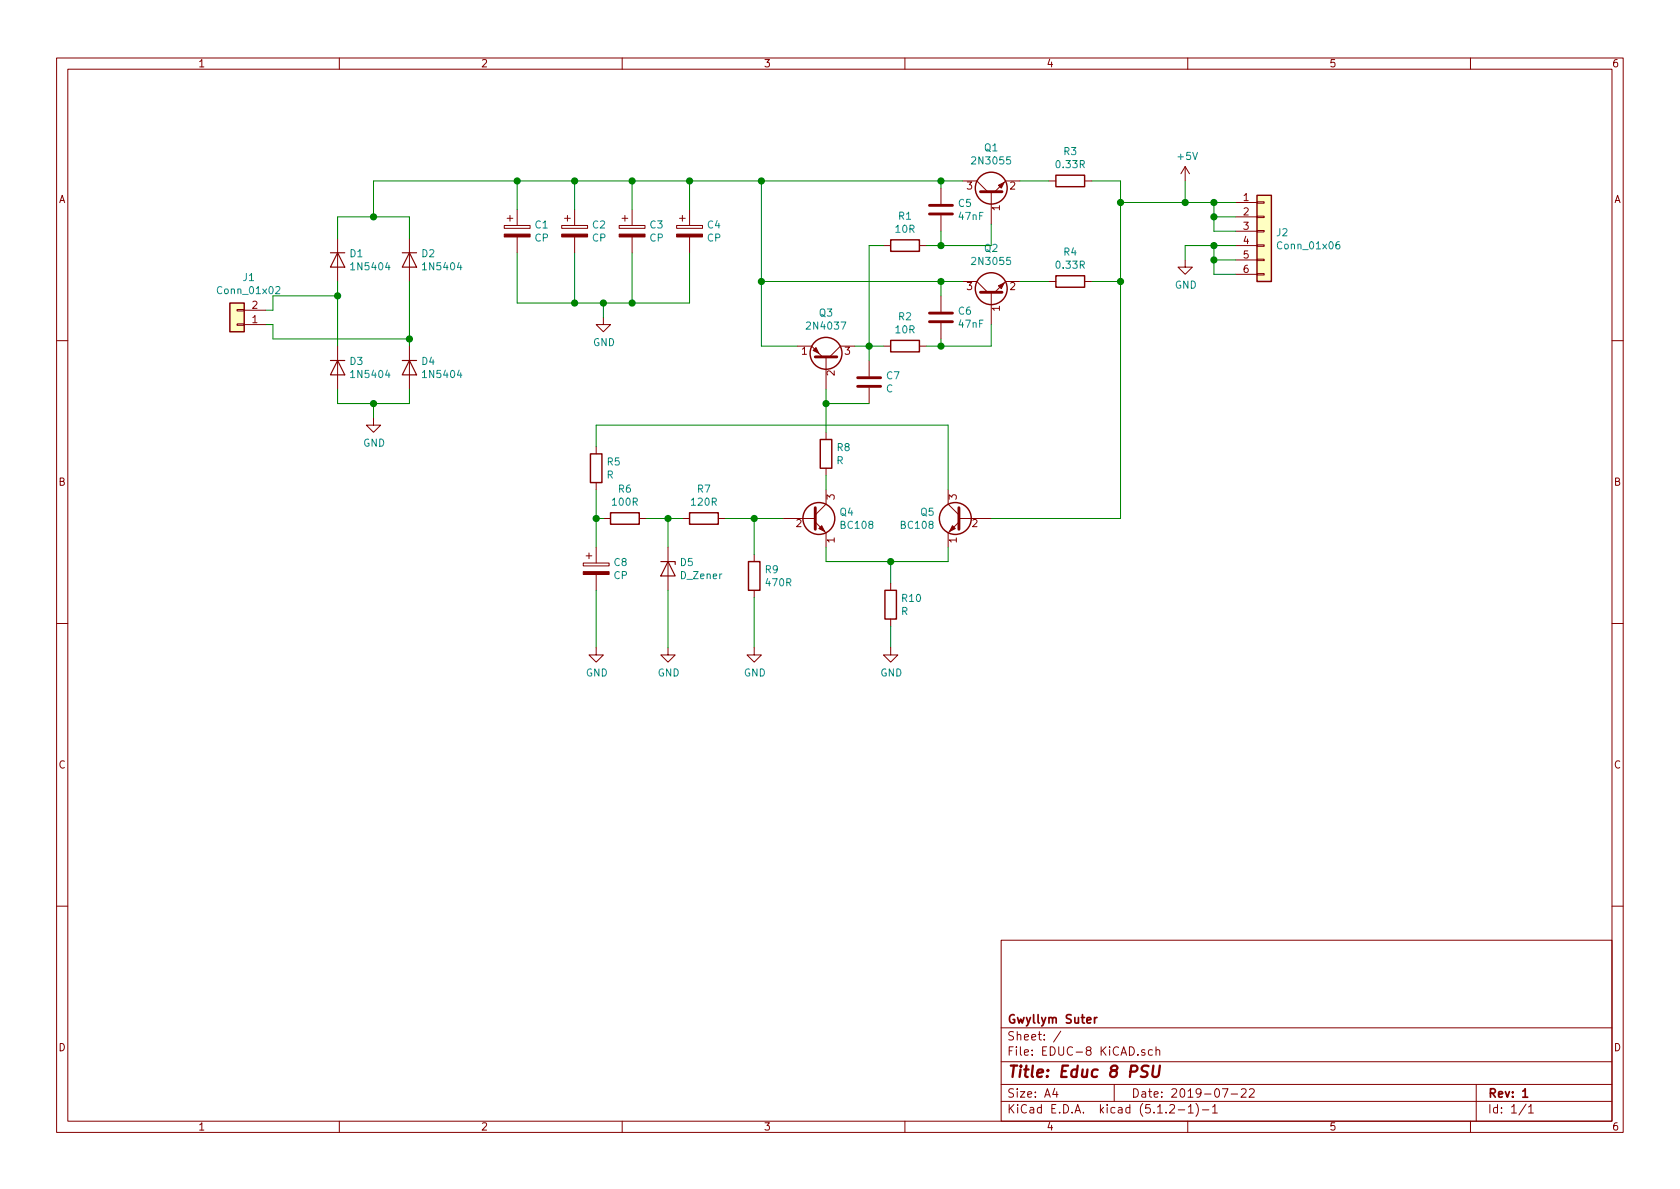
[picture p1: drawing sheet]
<svg xmlns="http://www.w3.org/2000/svg" width="297mm" height="210mm" viewBox="0 0 297 210" stroke-linecap="round" stroke-linejoin="round" font-family="sans-serif">
<g fill="none" stroke="#840000" stroke-width=".18">
<path d="M10 10.3h277v189.9h-277zM12 12.2h273v186.1h-273zM60 10.3v1.9M110 10.3v1.9M160 10.3v1.9M210 10.3v1.9M260 10.3v1.9M89.2 39.9h4.5v.5h-4.5zM89.7 38.6h1M90.2 38.1v1M91.4 37.1v2.8M99.3 39.9h4.6v.5h-4.6z"/>
<path d="M99.8 38.6h1M100.3 38.1v1M101.6 37.1v2.8M109.5 39.9h4.5v.5h-4.5zM110 38.6h1M110.5 38.1v1M111.8 37.1v2.8M119.6 39.9h4.6v.5h-4.6zM120.1 38.6h1.1M120.6 38.1v1M121.9 37.1v2.8M166.4 33.3v2.8"/>
<path d="M166.4 38.1v2.8M170.2 32h2.5l1.9 1.9M175.3 33.9v5.7M180.3 32h-2.5l-1.9 1.9M185.4 32h1.3M191.8 32h1.2M209.5 29.5l-.7 1.2M209.5 29.5v2.5M209.5 29.5l.8 1.2M218.4 35.8h3.8M218.4 38.3h3.8M222.2 38.2h1.3v.3h-1.3z"/>
<path d="M222.2 35.7h1.3v.2h-1.3zM41.9 54.7h1.3v.3h-1.3zM41.9 57.3h1.3v.2h-1.3zM43.2 57.4h3.8M43.2 54.9h3.8M59.7 42.2v7.6M72.4 42.2v7.6M91.4 41.9v2.8M101.6 41.9v2.8M106.7 56.1v1.3h1.2l-1.2 1.3-1.3-1.3h1.3M111.8 41.9v2.8M121.9 41.9v2.8"/>
<path d="M156.2 43.4h1.3M162.6 43.4h1.2M166.4 52.3v2.8M166.4 57.1v2.8M170.2 49.8h2.5l1.9 1.9M175.3 51.7v5.7M180.3 49.8h-2.5l-1.9 1.9M185.4 49.8h1.3M191.8 49.8h1.2M209.5 46v1.2h1.3l-1.3 1.3-1.2-1.3h1.2M218.4 43.4h3.8M218.4 40.9h3.8"/>
<path d="M218.4 46h3.8M218.4 48.5h3.8M222.2 48.4h1.3v.2h-1.3zM222.2 45.8h1.3v.3h-1.3zM222.2 43.3h1.3v.3h-1.3zM222.2 40.8h1.3v.2h-1.3zM10 60.2h2M59.7 61.2v7.6M66 73.9v1.3h1.3l-1.3 1.2-1.2-1.2h1.2M72.4 61.2v7.6M105.4 79v1.3M141 61.2h2.5l1.9 1.9"/>
<path d="M146 63.1v5.7M146 76.4v1.3M151.1 61.2h-2.5l-1.9 1.9M153.7 63.7v2.8M153.7 68.6v2.8M156.2 61.2h1.3M162.6 61.2h1.2M285 60.2h2M103.1 99.6h4.6v.5h-4.6zM103.6 98.3h1M104.1 97.8v1M105.4 85.3v1.3"/>
<path d="M105.4 96.8v2.8M106.7 91.7h1.2M113 91.7h1.3M118.1 96.8v7.6M120.6 91.7h1.3M127 91.7h1.3M133.3 98v1.3M138.4 91.7h5.7M144.1 92.3l1.9 1.9v2.6M146 82.8v1.3M146 86.6v2.5l-1.9 2M167.6 86.6v2.5l1.9 2"/>
<path d="M169.5 92.3l-1.9 1.9v2.6M169.5 91.7h5.8M10 110.3h2M105.4 114.5v1.3h1.3l-1.3 1.3-1.3-1.3h1.3M105.4 101.6v2.8M118.1 114.5v1.3h1.3l-1.3 1.3-1.3-1.3h1.3M133.3 114.5v1.3h1.3l-1.3 1.3-1.2-1.3h1.2M133.3 104.4v1.3M157.5 114.5v1.3h1.2l-1.2 1.3-1.3-1.3h1.3M157.5 103.1v1.3M157.5 109.5v1.2M285 110.3h2"/>
<path d="M10 160.2h2M177 166.3h108v32h-108zM285 160.2h2M60 198.3v1.9M110 198.3v1.9M160 198.3v1.9M177 194.8h108M177 191.8h108M177 187.8h108M177 181.8h108M186.5 192.5l-.4 1h1M186.8 193v1"/>
<path d="M187.6 182.3l-1.3 2M197 191.8v3M202.4 185.7a.37 .37 0 0 0-.6 .1l.1 .2 .5 .2 .1 .1-.2 .3-.5-.1M203.8 185.7l-.5-.1-.3 .3 .2 .6h.6M204.4 185.7h.1a.37 .37 0 0 1 .6 .1v.8M204.4 185.1v1.5M206.8 195.5l.2-.2h.4l.2 .2 .1 .3-.1 .2-.8 .8h.9M208.3 196.3h1.2M210 198.3v1.9M210.1 195.8l.4-.5v1.5M210.1 196.8h.9M211.5 195.1a1.71 1.71 0 0 1 0 2.3"/>
<path d="M212.6 196.3h1.1M214.4 195.8l.4-.5v1.5M214.4 196.8h.8M216.1 192.5h1l-.6 1.5M217.7 193.5h1.1M219.5 192.7l.2-.2h.3l.3 .2v.3v.2l-.9 .8h.9M220.9 192.7l.2-.2h.4l.2 .2 .1 .3-1 1h1M260 198.3v1.9M261 191.8v6.5M269.8 195.2l-1.2 2M270.3 195.8l.4-.5v1.5M270.3 196.8h.8"/>
</g>
<path d="M193.5 179.9v1M194 179.9l-.5 .3M269.2 193l.5-.5v1.5M269.2 194h.9" fill="none" stroke="#840000" stroke-width=".3"/>
<path d="M203.1 188.5l-.3-.1-.7 .1a.47 .47 0 0 0-.2 .5 .47 .47 0 0 0 .3 .4l.4 .1a.48 .48 0 0 1 .3 .5 .48 .48 0 0 1-.5 .4l-.7-.1M203.9 188.4l-.2 1.7 .2 .2a.66 .66 0 0 0 1-.2l.2-1.7" fill="none" stroke="#840000" stroke-width=".41"/>
<g fill="none" stroke="#840000" stroke-width=".25">
<path d="M186.7 31h5.1v2h-5.1zM222.2 34.5h2.6v15.3h-2.6zM40.6 53.6h2.6v5.1h-2.6zM157.5 42.4h5.1v2h-5.1zM186.7 48.8h5.1v2h-5.1zM145 77.7h2.1v5.1h-2.1zM157.5 60.2h5.1v2h-5.1zM104.4 80.3h2v5h-2zM107.9 90.7h5.1v2h-5.1zM121.9 90.7h5.1v2h-5.1zM132.3 99.3h2.1v5.1h-2.1zM156.5 104.4h2v5.1h-2z"/>
<circle cx="175.3" cy="33.3" r="2.82"/>
<circle cx="175.3" cy="51" r="2.82"/>
<circle cx="146" cy="62.5" r="2.82"/>
<circle cx="144.8" cy="91.7" r="2.82"/>
<circle cx="168.9" cy="91.7" r="2.82"/>
</g>
<path d="M164.3 37.8h4.1M164.3 36.3h4.1M173.4 33.9h3.8M164.3 56.9h4.1M164.3 55.4h4.1M173.4 51.7h3.8M144.1 63.1h3.9M151.6 68.3h4.1M151.6 66.8h4.1M144.1 89.8v3.8M169.5 89.8v3.8" fill="none" stroke="#840000" stroke-width=".51"/>
<g fill="#840000" stroke="#840000" stroke-width=".18">
<path d="M176.5 32.8l1-.5-.5 1z"/>
<path d="M176.5 50.5l1-.5-.5 1z"/>
<path d="M143.8 62l.5-.5 .5 1z"/>
<path d="M144.8 93.5l.5-.5 .5 1z"/>
<path d="M168.4 93l.5 .5-1 .5z"/>
<path d="M103.1 101.1h4.6v.5h-4.6z"/>
<path d="M109.5 41.4h4.5v.5h-4.5z"/>
<path d="M119.6 41.4h4.6v.5h-4.6z"/>
<path d="M99.3 41.4h4.6v.5h-4.6z"/>
<path d="M89.2 41.4h4.5v.5h-4.5z"/>
</g>
<g fill="none" stroke="#008400" stroke-width=".18">
<path d="M91.4 32v5.1M101.6 32v5.1M111.8 32v5.1M121.9 32v5.1M134.6 32v29.2h6.4M166.4 32v1.3M170.2 32h-104.2v6.3M175.3 39.6v3.8h-11.5M180.3 32h5.1M193 32h5.1v59.7h-22.8M198.1 35.8h20.3M209.5 32v3.8"/>
<path d="M214.6 38.3h3.8M214.6 35.8v5.1h3.8M47 57.4h1.3v2.5h24.1M59.7 42.2v-3.9h12.7v3.9M59.7 49.8v11.4M59.7 52.3h-11.4v2.6h-1.3M72.4 49.8v11.4M91.4 44.7v8.9h30.5v-8.9M101.6 44.7v8.9M106.7 53.6v2.5M111.8 44.7v8.9M134.6 49.8h35.6"/>
<path d="M156.2 43.4h-2.5v20.3M166.4 40.9v2.5M166.4 49.8v2.5M166.4 59.9v1.3M175.3 57.4v3.8h-11.5M180.3 49.8h5.1M193 49.8h5.1M214.6 43.4v5.1h3.8M214.6 46h3.8M218.4 43.4h-8.9v2.6M59.7 68.8v2.6h12.7v-2.6M66 71.4v2.5"/>
<path d="M105.4 79v-3.8h62.2v11.4M146 71.4h7.7M146 68.8v7.6M151.1 61.2h5.1M105.4 86.6v10.2M105.4 91.7h1.3M114.3 91.7h6.3M118.1 91.7v5.1M128.3 91.7h10.1M133.3 91.7v6.3M146 84.1v2.5M146 96.8v2.5h21.6v-2.5"/>
<path d="M157.5 99.3v3.8M105.4 104.4v10.1M118.1 104.4v10.1M133.3 105.7v8.8M157.5 110.7v3.8"/>
</g>
<g fill="#008400" stroke="#008400" stroke-width=".25">
<circle cx="134.6" cy="49.8" r=".51"/>
<circle cx="153.7" cy="61.2" r=".51"/>
<circle cx="166.4" cy="32" r=".51"/>
<circle cx="166.4" cy="43.4" r=".51"/>
<circle cx="166.4" cy="49.8" r=".51"/>
<circle cx="166.4" cy="61.2" r=".51"/>
<circle cx="146.1" cy="71.4" r=".51"/>
<circle cx="133.4" cy="91.7" r=".51"/>
<circle cx="118.1" cy="91.7" r=".51"/>
<circle cx="105.4" cy="91.7" r=".51"/>
<circle cx="157.5" cy="99.3" r=".51"/>
<circle cx="66" cy="71.4" r=".51"/>
<circle cx="66" cy="38.3" r=".51"/>
<circle cx="91.4" cy="32" r=".51"/>
<circle cx="101.6" cy="32" r=".51"/>
<circle cx="111.8" cy="32" r=".51"/>
<circle cx="121.9" cy="32" r=".51"/>
<circle cx="111.8" cy="53.6" r=".51"/>
<circle cx="101.6" cy="53.6" r=".51"/>
<circle cx="59.7" cy="52.3" r=".51"/>
<circle cx="72.4" cy="59.9" r=".51"/>
<circle cx="209.6" cy="35.8" r=".51"/>
<circle cx="198.1" cy="35.8" r=".51"/>
<circle cx="198.1" cy="49.8" r=".51"/>
<circle cx="134.6" cy="32" r=".51"/>
<circle cx="106.7" cy="53.6" r=".51"/>
<circle cx="214.6" cy="35.8" r=".51"/>
<circle cx="214.6" cy="38.3" r=".51"/>
<circle cx="214.6" cy="43.4" r=".51"/>
<circle cx="214.6" cy="46" r=".51"/>
</g>
<path d="M58.4 44.7h2.6M59.7 44.7l1.3 2.5h-2.6zM71.1 44.7h2.6M72.4 44.7l1.3 2.5h-2.6zM58.4 63.7h2.6M59.7 63.7l1.3 2.6h-2.6zM71.1 63.7h2.6M72.4 63.7l1.3 2.6h-2.6zM116.8 99.3h2.6v.5M118.1 99.3l1.3 2.5h-2.6z" fill="none" stroke="#840000" stroke-width=".2"/>
<g fill="#ffffc2" stroke="#ffffc2" stroke-width=".18">
<path d="M222.2 34.5h2.6v15.3h-2.6z"/>
<path d="M40.6 53.6h2.6v5.1h-2.6z"/>
</g>
<path d="M48.8 50.8l.5-.1 .2 .3-.1 .2-.7 .7h.8M236.8 42.7l-.4 .1a.87 .87 0 0 0 0 1.2l.5-.1v-.5l-.5-.2-.2 .3" fill="none" stroke="#008484" stroke-width=".18"/>
<text font-size="2.8" fill="#840000" x="178" y="190.5">Title: Educ 8 PSU</text>
<g font-size="2.1" fill="#840000">
<text x="178" y="184">Sheet: /</text>
<text x="178" y="181">Gwyllym Suter</text>
<text x="178" y="186.7">File: EDUC-8 KiCAD.sch</text>
<text x="178" y="196.9">KiCad E.D.A. kicad (5.1.2-1)-1</text>
<text x="178" y="194.1">Size: A4</text>
<text x="200" y="194.1">Date: 2019-07-22</text>
<text x="263" y="194.1">Rev: 1</text>
<text x="263" y="196.9">Id: 1/1</text>
</g>
<g font-size="1.8" fill="#840000">
<text x="35" y="11.9">1</text>
<text x="85" y="11.9">2</text>
<text x="135" y="11.9">3</text>
<text x="185" y="11.9">4</text>
<text x="235" y="11.9">5</text>
<text x="285" y="11.9">6</text>
<text x="10.4" y="35.9">A</text>
<text x="171" y="33.5">3</text>
<text x="178.6" y="33.5">2</text>
<text x="219.9" y="35.6">1</text>
<text x="285.4" y="35.9">A</text>
<text x="176.8" y="37.2" transform="rotate(-90 176.8 37.2)">1</text>
<text x="219.9" y="38.1">2</text>
<text x="219.9" y="40.6">3</text>
<text x="219.9" y="43.2">4</text>
<text x="219.9" y="45.7">5</text>
<text x="171" y="51.3">3</text>
<text x="178.6" y="51.3">2</text>
<text x="219.9" y="48.3">6</text>
<text x="44.6" y="57.1">1</text>
<text x="44.6" y="54.6">2</text>
<text x="176.8" y="55" transform="rotate(-90 176.8 55)">1</text>
<text x="141.8" y="62.7">1</text>
<text x="149.4" y="62.7">3</text>
<text x="147.6" y="66.4" transform="rotate(-90 147.6 66.4)">2</text>
<text x="10.4" y="85.9">B</text>
<text x="147.6" y="88.4" transform="rotate(-90 147.6 88.4)">3</text>
<text x="169.2" y="88.4" transform="rotate(-90 169.2 88.4)">3</text>
<text x="285.4" y="85.9">B</text>
<text x="140.8" y="93.2">2</text>
<text x="147.6" y="96" transform="rotate(-90 147.6 96)">1</text>
<text x="169.2" y="96" transform="rotate(-90 169.2 96)">1</text>
<text x="171.9" y="93.2">2</text>
<text x="10.4" y="135.9">C</text>
<text x="285.4" y="135.9">C</text>
<text x="10.4" y="185.9">D</text>
<text x="285.4" y="185.9">D</text>
<text x="35" y="199.9">1</text>
<text x="85" y="199.9">2</text>
<text x="135" y="199.9">3</text>
<text x="185" y="199.9">4</text>
<text x="235" y="199.9">5</text>
<text x="285" y="199.9">6</text>
</g>
<g font-size="1.8" fill="#008484">
<text x="172.2" y="29.1">2N3055</text>
<text x="174.1" y="26.8">Q1</text>
<text x="186.9" y="29.7">0.33R</text>
<text x="188.1" y="27.4">R3</text>
<text x="208.3" y="28.3">+5V</text>
<text x="94.6" y="40.4">C1</text>
<text x="104.8" y="40.4">C2</text>
<text x="115" y="40.4">C3</text>
<text x="125.1" y="40.4">C4</text>
<text x="158.4" y="41.2">10R</text>
<text x="158.9" y="38.9">R1</text>
<text x="169.5" y="36.6">C5</text>
<text x="169.6" y="38.9">47nF</text>
<text x="225.8" y="41.8">J2</text>
<text x="61.9" y="45.5">D1</text>
<text x="62.4" y="47.8">1N5404</text>
<text x="74.6" y="45.5">D2</text>
<text x="75.1" y="47.8">1N5404</text>
<text x="94.6" y="42.7">CP</text>
<text x="104.7" y="42.7">CP</text>
<text x="114.9" y="42.7">CP</text>
<text x="125" y="42.7">CP</text>
<text x="172.2" y="46.9">2N3055</text>
<text x="174.1" y="44.5">Q2</text>
<text x="186.9" y="47.5">0.33R</text>
<text x="188.1" y="45.2">R4</text>
<text x="226.2" y="44.1">Conn_01x06</text>
<text x="38.8" y="52">Conn_01x02</text>
<text x="43" y="49.7">J1</text>
<text x="207.7" y="51">GND</text>
<text x="143" y="58.3">2N4037</text>
<text x="144.9" y="56">Q3</text>
<text x="158.4" y="58.9">10R</text>
<text x="158.9" y="56.6">R2</text>
<text x="169.5" y="55.6">C6</text>
<text x="169.6" y="58">47nF</text>
<text x="61.9" y="64.5">D3</text>
<text x="74.6" y="64.5">D4</text>
<text x="104.9" y="61.2">GND</text>
<text x="62.4" y="66.8">1N5404</text>
<text x="75.1" y="66.8">1N5404</text>
<text x="156.7" y="69.4">C</text>
<text x="156.8" y="67.1">C7</text>
<text x="64.2" y="79">GND</text>
<text x="107.4" y="82.3">R5</text>
<text x="147.9" y="82.1">R</text>
<text x="148" y="79.8">R8</text>
<text x="107.3" y="84.6">R</text>
<text x="108.4" y="89.4">100R</text>
<text x="109.4" y="87.1">R6</text>
<text x="122.4" y="89.4">120R</text>
<text x="123.3" y="87.1">R7</text>
<text x="148.5" y="91.2">Q4</text>
<text x="148.8" y="93.5">BC108</text>
<text x="159.4" y="93.5">BC108</text>
<text x="162.8" y="91.2">Q5</text>
<text x="108.6" y="100.1">C8</text>
<text x="120.3" y="100.1">D5</text>
<text x="135.3" y="101.4">R9</text>
<text x="108.5" y="102.4">CP</text>
<text x="120.4" y="102.4">D_Zener</text>
<text x="135.5" y="103.7">470R</text>
<text x="159.5" y="106.4">R10</text>
<text x="159.3" y="108.8">R</text>
<text x="103.6" y="119.6">GND</text>
<text x="116.3" y="119.6">GND</text>
<text x="131.5" y="119.6">GND</text>
<text x="155.7" y="119.6">GND</text>
</g>
</svg>
